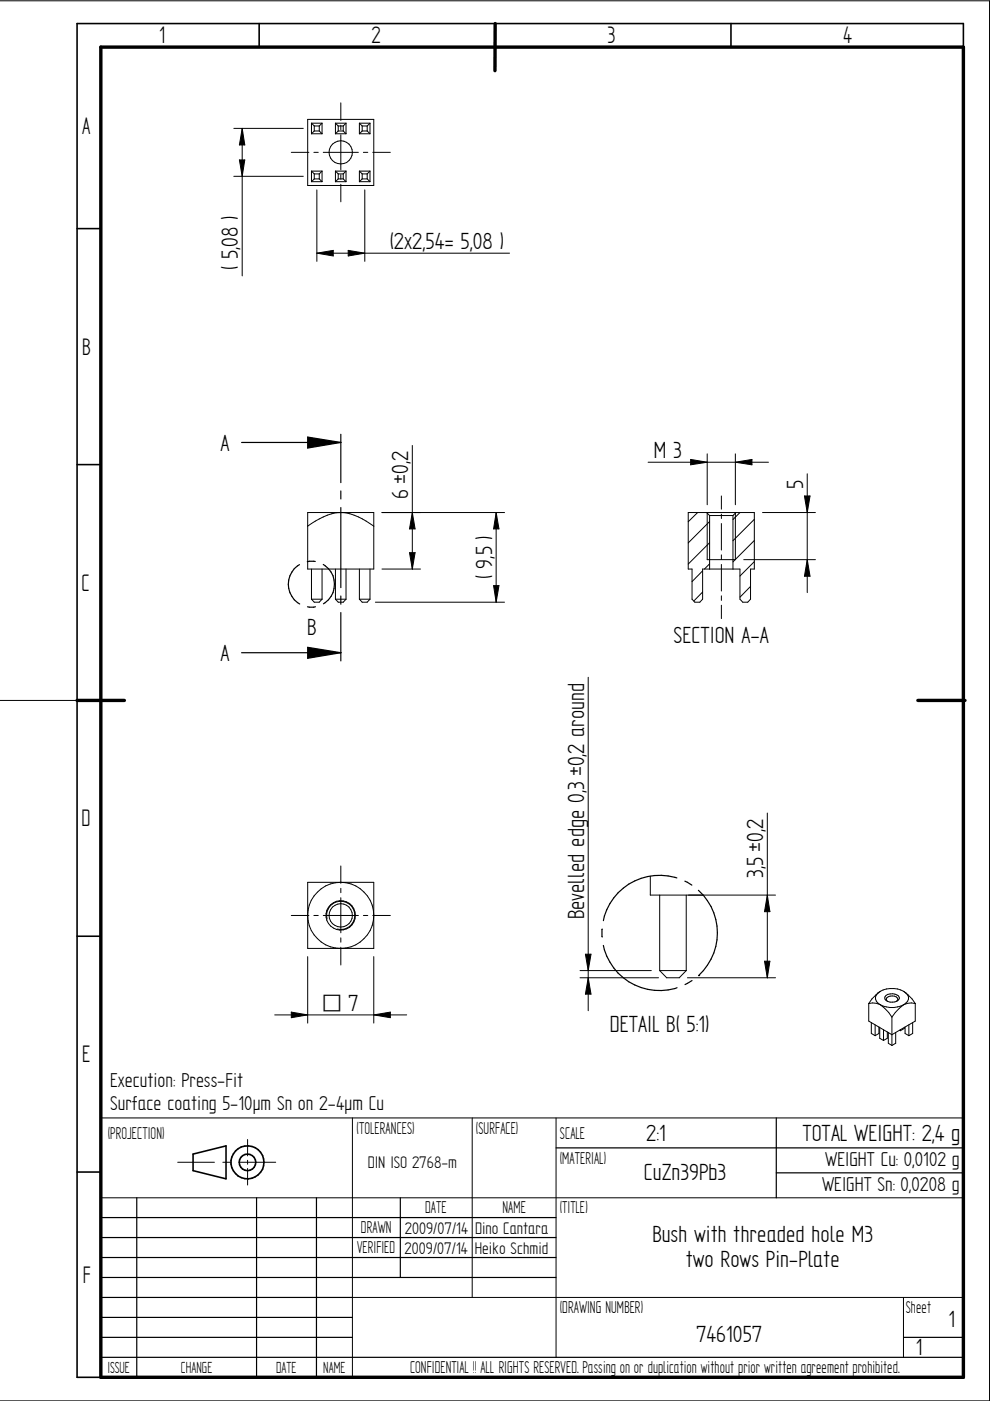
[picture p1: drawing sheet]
<svg xmlns="http://www.w3.org/2000/svg" width="210mm" height="297mm" viewBox="0 0 210 297" stroke-linecap="round" stroke-linejoin="round" font-family="sans-serif">
<g fill="none" stroke="#000" stroke-width=".21">
<path d="M0 .2h209.8v296.8h-209.8M49.6 27.2h14.7M49.6 37.4h14.7M50.8 33.9h1.1l-.5 3.5zM51.4 27.2l.5 3.5h-1.1zM51.4 27.2v31.3M61.8 32.3h3.7M65.2 25.3h14v14h-14zM66 26.1v2.3M66 36.3v2.2M66 26.1h2.3M66 28.4h2.3"/>
<path d="M66 26.1l.6 .6M66 36.3h2.3M66 38.5h2.3M66 36.3l.6 .6M66.5 32.3h1M66.6 26.7v1.1M66.6 36.9v1M66.6 27.8h1.1M66.6 26.7h1.1M66.6 27.8l-.6 .6M66.6 36.9h1.1M66.6 37.9h1.1"/>
<path d="M66.6 37.9l-.6 .6M67.7 26.7v1.1M67.7 36.9v1M67.7 27.8l.6 .6M67.7 37.9l.6 .6M68.3 26.1v2.3M68.3 36.3v2.2M68.3 26.1l-.6 .6M68.3 36.3l-.6 .6M68.5 32.3h7.5M71.1 26.1v2.3M71.1 36.3v2.2"/>
<path d="M71.1 26.1h2.3M71.1 28.4h2.3M71.1 36.3h2.3M71.1 38.5h2.3M71.1 26.1l.6 .6M71.1 36.3l.6 .6M71.7 27.8h1.1M71.7 26.7h1.1M71.7 36.9h1.1M71.7 37.9h1.1M71.7 26.7v1.1M71.7 36.9v1"/>
<path d="M71.7 27.8l-.6 .6M71.7 37.9l-.6 .6M72.3 21.8v3.7M72.3 26.5v1M72.3 28.6v7.4M72.3 37v1M72.3 39.1v3.7M72.8 26.7v1.1M72.8 36.9v1M72.8 27.8l.6 .6M72.8 37.9l.6 .6M73.4 26.1v2.3"/>
<path d="M73.4 36.3v2.2M73.4 26.1l-.6 .6M73.4 36.3l-.6 .6M76.2 26.1v2.3M76.2 36.3v2.2M76.2 26.1h2.2M76.2 28.4h2.2M76.2 36.3h2.2M76.2 38.5h2.2M76.2 26.1l.6 .6M76.2 36.3l.6 .6M76.8 27.8h1.1"/>
<path d="M76.8 26.7h1.1M76.8 36.9h1.1M76.8 37.9h1.1M76.8 27.8l-.6 .6M76.8 26.7v1.1M76.8 36.9v1M76.8 37.9l-.6 .6M77 32.3h1M77.9 26.7v1.1M77.9 36.9v1M77.9 27.8l.5 .6M77.9 37.9l.5 .6"/>
<path d="M78.4 26.1v2.3M78.4 36.3v2.2M78.4 26.1l-.5 .6M78.4 36.3l-.5 .6M79 32.3h3.8M67.2 53.7l3.5-.6v1.2zM67.2 40.3v15.1M67.2 53.7h40.8M73.8 53.1l3.5 .6-3.5 .6zM77.3 40.3v15.1M87.4 94.4v26.2M137.4 98h25.5"/>
<path d="M146.4 97.4l3.5 .6-3.5 .6zM149.9 96.2v10.8M155.9 96.2v10.8M155.9 98l3.5-.6v1.2zM65.2 108.7h14v11.9h-14zM65.2 111.5a13.4 13.4 0 0 1 7.1-2.8 12.3 12.3 0 0 1 6.9 2.8M81 108.7h26M86.8 117.2h1.2l-.6 3.4zM87.4 108.7l.6 3.4h-1.2zM105.2 108.7l.6 3.4h-1.2zM105.2 108.7v19M145.9 108.7h14v11.9h-.8v6.4l-.6 .7h-1l-.6-.7v-6.4h-7.9v6.4l-.6 .7h-1.1l-.6-.7v-6.4h-.8z"/>
<path d="M147.9 108.7l-2 1.9M149.8 108.7l.7 .6M149.9 108.8v9.9h6v-9.9M150.5 110.6l-4.6 4.5M150.5 115.1l-4.6 4.5M150.5 119.5l-1.1 1.1M150.5 109.3h4.9M150.5 109.3v11.3M153 105.2v2.7M153 109v.9M153 111v5.6M153 117.6v1"/>
<path d="M153 119.7v5.6M155.4 109.3v11.3M156 108.7l-.6 .6M156.9 108.7l-1.5 1.5M157.7 118.7h15.2M159.9 110.1l-4.5 4.5M159.9 114.6l-4.5 4.5M159.9 119.1l-3 3M161.7 108.7h11.2M170.6 105.2h1.1l-.5 3.5zM171.2 118.7l.5 3.5h-1.1zM171.2 100.5v25.1"/>
<path d="M66 127l.6 .7h1.1l.6-.7M66 120.6v6.4M66 127h2.3M68.3 120.6v6.4M71.1 127l.6 .7h1.1l.6-.7M71.1 127h2.3M71.1 120.6v6.4M73.4 120.6v6.4M76.2 127l.6 .7h1.1l.5-.7M76.2 127h2.2M76.2 120.6v6.4M78.4 120.6v6.4"/>
<path d="M79.6 127.7h27.4M81 120.6h8.2M104.6 124.2h1.2l-.6 3.5zM149 121l-2.3 2.3M149 125.5l-1.9 1.9M153 126.3v1M153 128.3v2.8M159.1 124.3l-2.2 2.3M0 148.5h16.3M124.7 143.6v70.7M162.7 172.4v34.9M61.8 194.1h3.7"/>
<path d="M65.2 187.1h14v14h-14zM66.5 194.1h1M68.5 194.1h7.5M69.3 194.9a3 3 0 0 1 2.7-3.8 3 3 0 0 1 3.3 3.2 3 3 0 0 1-3.8 2.7M72.3 183.6v3.7M72.3 188.3v1M72.3 190.3v7.5M72.3 198.8v1M77 194.1h1M79 194.1h3.8M137.9 185.8v4h26.5M139.9 189.8v16"/>
<path d="M145.5 189.8v16M162.7 189.8l.5 3.5h-1.1zM58.3 215.2h27.9M61.8 214.6l3.4 .6-3.4 .6zM65.2 202.8v14.1M72.3 200.8v3.8M79.2 202.8v14.1M79.2 215.2l3.6-.6v1.2zM123 207.3h16.6M123 205.8h15.1M124.1 202.3h1.2l-.6 3.5zM124.7 207.3l.6 3.5h-1.2z"/>
<path d="M139.9 205.8l1.5 1.5h2.6l1.5-1.5M139.9 205.8h5.6M145.8 207.3h18.6M162.1 203.8h1.1l-.5 3.5zM184.2 212.8v3.7l4.9 2.9 5-2.9v-3.7M184.2 212.8l.8-.2 .8 .1 .8 .3M184.7 216.8v2.3l.8 .5M185.5 217.3v2.3M186.4 217.7v1.4l-.9 .5M186.5 217.8v2.3l.8 .5M186.6 213a5.3 5.3 0 0 0 5 0M186.6 210.2a1.49 1.49 0 0 0-1 1.4 1.49 1.49 0 0 0 1 1.4"/>
<path d="M186.6 213l1.8 1.7 .7 .9M186.6 210.2l-1.7 1.6-.7 1M186.6 210.2a5.3 5.3 0 0 1 5 0M187.3 218.3v2.3M187.9 211a2.1 2.1 0 0 1 2.8 .5 1.45 1.45 0 0 1-2 1 .98 .98 0 0 1-1-1.2zM188.1 218.8v1.3l-.8 .5M188.2 212.3l-.2-.3a1.13 1.13 0 0 1 1.7-.8l.3 .2 .4 .5-.3 .4M188.3 218.9v2.3l.8 .5M189.1 215.6v6.1M189.9 218.9v2.3l-.8 .5M190.7 218.4l.2 .1M190.9 218.3v.2"/>
<path d="M191.6 210.2a1.49 1.49 0 0 1 1 1.4 1.49 1.49 0 0 1-1 1.4M191.6 213l-1.8 1.7-.7 .9M191.6 210.2l1.8 1.6 .7 1M191.7 217.8v.3l-.8 .4M191.9 217.7v1.4l.8 .5M192.7 217.3v2.3M193.5 216.8v2.3l-.8 .5M194.1 212.8l-.8-.2-.9 .1-.8 .3M21.4 237h182.9v55h-182.9zM74.7 237v55M100.1 237v38.1M117.9 237v50.8"/>
<path d="M21.4 254h182.9M37.7 246.4h7.8M47.2 246.4h1.8M50.8 246.4h7.7M52.5 241.6v3.5M52.5 246v.8M52.5 247.7v3.5M74.7 275.1h129.6M191.6 275.1v12.7"/>
<circle cx="72.3" cy="32.3" r="2.46"/>
<circle cx="72.2" cy="194.1" r="7"/>
<circle cx="72.2" cy="194.1" r="3.1"/>
<circle cx="72.3" cy="194.1" r="2.46"/>
</g>
<g fill="none" stroke="#000" stroke-width=".34">
<path d="M54.9 5v5M105 5v5M155 5v5M204.3 10v-5h-188v287h5.1M16.3 48.5h5.1M16.3 98.5h5.1M16.3 148.5h5.1M16.3 198.5h5.1M16.3 248.5h5.1M40.9 244.7l7-1.7v6.9l-7-1.7z"/>
<circle cx="52.5" cy="246.4" r="3.5"/>
<circle cx="52.5" cy="246.4" r="1.76"/>
</g>
<path d="M21.4 10h182.9v282h-182.9zM105 5l-.1 10M16.3 148.5h10.1M194.6 148.5h10" fill="none" stroke="#000" stroke-width=".72"/>
<g fill="none" stroke="#000" stroke-width=".25">
<path d="M51.2 93.8h21.1M65.2 92.7l7.1 1.1-7.1 1.2zM72.3 92.1v10.2M63.5 119.7a4.8 4.8 0 0 0 0 8.4M66.8 119l-1.6 .1M68.5 119.7a4.9 4.9 0 0 1 .1 8.3M72.3 104.1v1.7M72.3 107.6v17M51.2 138.4h21.1M65.2 128.7h1.7M65.2 137.2l7.1 1.2-7.1 1.2zM72.3 126.4v1.7"/>
<path d="M72.3 129.9v10.2M127.7 197v1.7M143.5 186.1a12.2 12.2 0 0 0-15.6 9.1M145.2 186.8l1.5 .9M148.1 188.8a12.2 12.2 0 0 1 0 18M127.9 200.4a12.1 12.1 0 0 0 15.7 9M146.7 207.9l-1.5 .8M148.1 206.8h.1M164.6 237v17M21.4 258.1h96.5M29 254v38M54.4 254v38"/>
<path d="M67.1 254v38M84.9 254v16.8M117.9 243.4h86.4M164.6 248.7h39.7M21.4 279.3h53.3M21.4 275.1h53.3M21.4 270.8h96.5M21.4 266.6h96.5M21.4 262.4h96.5M21.4 287.8h182.9M21.4 283.5h53.3M191.6 283.5h12.7"/>
</g>
<g fill="#000">
<path d="M51.4 27.2l.5 3.5h-1.1zM50.8 33.9h1.1l-.5 3.5zM67.2 53.7l3.5-.6v1.2zM73.8 53.1l3.5 .6-3.5 .6zM65.2 92.7l7.1 1.1-7.1 1.2zM146.4 97.4l3.5 .6-3.5 .6zM155.9 98l3.5-.6v1.2zM87.4 108.7l.6 3.4h-1.2zM86.8 117.2h1.2l-.6 3.4zM105.2 108.7l.6 3.4h-1.2zM170.6 105.2h1.1l-.5 3.5zM65.2 137.2l7.1 1.2-7.1 1.2z"/>
<path d="M104.6 124.2h1.2l-.6 3.5zM171.2 118.7l.5 3.5h-1.1zM162.7 189.8l.5 3.5h-1.1zM61.8 214.6l3.4 .6-3.4 .6zM79.2 215.2l3.6-.6v1.2zM124.7 207.3l.6 3.5h-1.2zM124.1 202.3h1.2l-.6 3.5zM162.1 203.8h1.1l-.5 3.5z"/>
</g>
<g font-size="5.7">
<text x="33.8" y="9.2">1</text>
<text x="78.8" y="9.2">2</text>
<text x="128.8" y="9.2">3</text>
<text x="178.8" y="9.2">4</text>
<text x="17.4" y="28.4">A</text>
<text x="17.4" y="75.2">B</text>
<text x="17.3" y="125.2">C</text>
<text x="17.3" y="175.2">D</text>
<text x="17.4" y="225.2">E</text>
<text x="17.6" y="271.9">F</text>
</g>
<g font-size="5.6">
<text x="82.6" y="52.8">(2x2,54= 5,08 )</text>
<text x="50.5" y="57.3" transform="rotate(-90 50.5 57.3)">( 5,08 )</text>
<text x="46.8" y="95.6">A</text>
<text x="138.6" y="97.1">M 3</text>
<text x="86.5" y="105.9" transform="rotate(-90 86.5 105.9)">6 ±0,2</text>
<text x="170.3" y="103.7" transform="rotate(-90 170.3 103.7)">5</text>
<text x="104.4" y="122.8" transform="rotate(-90 104.4 122.8)">( 9,5 )</text>
<text x="65.2" y="134.5">B</text>
<text x="142.8" y="136.4">SECTION A-A</text>
<text x="46.8" y="140.1">A</text>
<text x="161.8" y="186.1" transform="rotate(-90 161.8 186.1)">3,5 ±0,2</text>
<text x="123.8" y="194.9" transform="rotate(-90 123.8 194.9)">Bevelled edge 0,3 ±0,2 around</text>
<text x="129.3" y="218.8">DETAIL B( 5:1)</text>
<text x="137" y="242">2:1</text>
<text x="170.1" y="241.9">TOTAL WEIGHT: 2,4 g</text>
<text x="136.5" y="250.2">CuZn39Pb3</text>
<text x="138.3" y="263.3">Bush with threaded hole M3</text>
<text x="145.4" y="268.6">two Rows Pin-Plate</text>
<text x="201.1" y="281.3">1</text>
<text x="147.6" y="284.5">7461057</text>
<text x="194.2" y="287.4">1</text>
</g>
<text font-size="5.4" x="68.5" y="214.3">q 7</text>
<g font-size="4.8">
<text x="23.4" y="230.5">Execution: Press-Fit</text>
<text x="23.4" y="235.4">Surface coating 5-10?m Sn on 2-4?m Cu</text>
<text x="175" y="247.3">WEIGHT Cu: 0,0102 g</text>
<text x="174.3" y="252.6">WEIGHT Sn: 0,0208 g</text>
</g>
<g font-size="4.1">
<text x="22.9" y="241.5">(PROJECTION)</text>
<text x="75.6" y="240.5">(TOLERANCES)</text>
<text x="100.9" y="240.4">(SURFACE)</text>
<text x="118.7" y="241.4">SCALE</text>
<text x="118.7" y="246.7">(MATERIAL)</text>
<text x="90.2" y="257.3">DATE</text>
<text x="106.5" y="257.3">NAME</text>
<text x="118.7" y="257.3">(TITLE)</text>
<text x="76.5" y="261.5">DRAWN</text>
<text x="75.7" y="265.7">VERIFIED</text>
<text x="118.7" y="278.4">(DRAWING NUMBER)</text>
<text x="192" y="278.4">Sheet</text>
<text x="86.9" y="291.1">CONFIDENTIAL !! ALL RIGHTS RESERVED. Passing on or duplication without prior written agreement prohibited.</text>
</g>
<g font-size="4">
<text x="78" y="247.7">DIN ISO 2768-m</text>
<text x="85.8" y="261.5">2009/07/14</text>
<text x="100.8" y="261.5">Dino Cantara</text>
<text x="85.8" y="265.9">2009/07/14</text>
<text x="100.7" y="265.8">Heiko Schmid</text>
</g>
<g font-size="3.9">
<text x="22.8" y="291.1">ISSUE</text>
<text x="38.4" y="291.1">CHANGE</text>
<text x="58.5" y="291.1">DATE</text>
<text x="68.5" y="291.1">NAME</text>
</g>
</svg>
